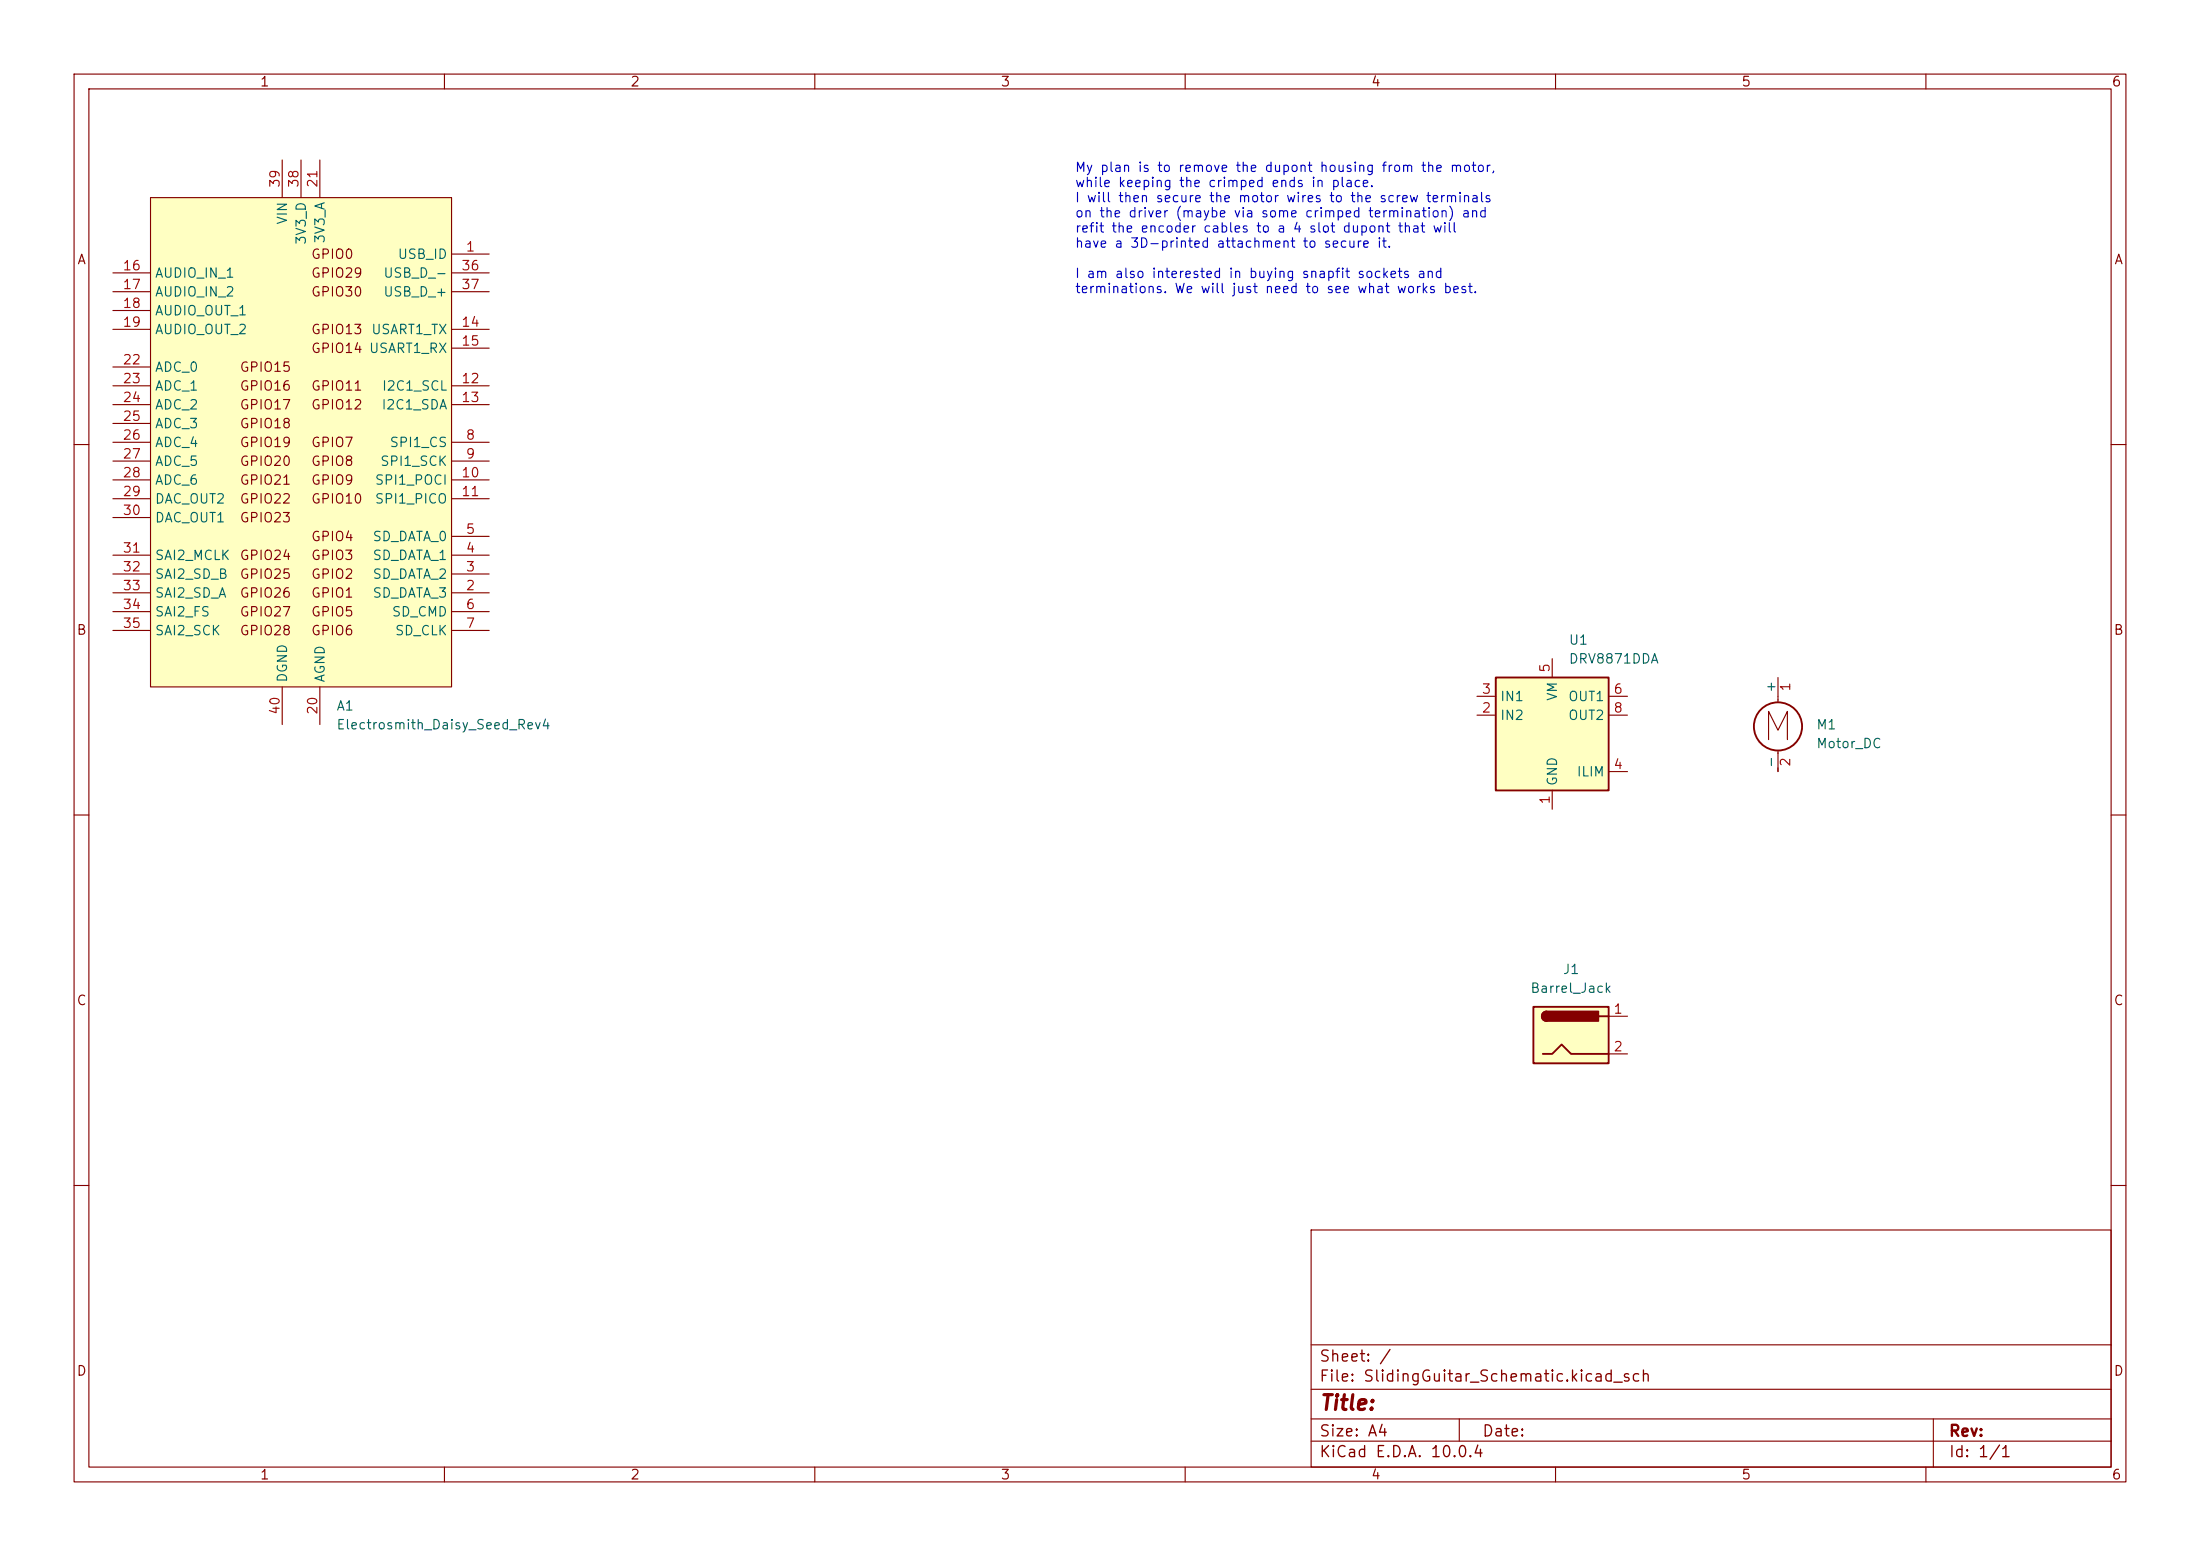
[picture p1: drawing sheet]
<svg xmlns="http://www.w3.org/2000/svg" width="297mm" height="210mm" viewBox="0 0 297 210" stroke-linecap="round" stroke-linejoin="round" font-family="sans-serif">
<g fill="none" stroke="#840000" stroke-width=".15">
<path d="M10 10h277v190h-277zM12 12h273v186h-273zM60 10v2M110 10v2M160 10v2M210 10v2M260 10v2M10 60h2M285 60h2M238.8 99.8v-3.8l1.2 2.6 1.3-2.6v3.8M240 91.4v3.4M10 110h2"/>
<path d="M240 101.3v2.8M285 110h2M10 160h2M177 166h108v32h-108zM285 160h2M60 198v2M110 198v2M160 198v2M177 194.5h108M177 191.5h108M177 187.5h108M177 181.5h108"/>
<path d="M197 191.5v3M210 198v2M260 198v2M261 191.5v6.5"/>
</g>
<circle cx="240" cy="98" r="3.3" fill="none" stroke="#840000" stroke-width=".25"/>
<path d="M207 135.9h10.2v7.6h-10.2z" fill="#ffffc2"/>
<path d="M207 135.9h10.2v7.6h-10.2zM208.8 136.5a.64 .64 0 0 0-.6 .7 .64 .64 0 0 0 .6 .6M215.9 137.2h1.3M208.3 142.2h1.2l1.3-1.2 1.3 1.2h5.1" fill="none" stroke="#840000" stroke-width=".25"/>
<g fill="#840000" stroke="#840000" stroke-width=".25">
<path d="M208.3 136.7l.5-.2v1.3a.63 .63 0 0 1-.6-.4 .63 .63 0 0 1 .1-.7z"/>
<path d="M208.8 136.5h7v1.3h-7z"/>
</g>
<path d="M217.2 137.2h2.5M217.2 142.2h2.5" fill="none" stroke="#840000" stroke-width=".15"/>
<path d="M201.9 91.4h15.3v15.3h-15.3z" fill="#ffffc2"/>
<path d="M201.9 91.4h15.3v15.3h-15.3z" fill="none" stroke="#840000" stroke-width=".25"/>
<path d="M199.4 96.5h2.5M199.4 94h2.5M209.5 88.9v2.5M217.2 96.5h2.5M217.2 94h2.5M209.5 106.7v2.5M217.2 104.1h2.5" fill="none" stroke="#840000" stroke-width=".15"/>
<path d="M20.3 26.7h40.7v66h-40.7z" fill="#ffffc2"/>
<g fill="none" stroke="#840000" stroke-width=".15">
<path d="M15.2 36.8h5.1M15.2 39.4h5.1M20.3 26.7h40.7v66h-40.7zM38.1 21.6v5.1M40.6 21.6v5.1M43.2 21.6v5.1M61 34.3h5M61 36.8h5M61 39.4h5M15.2 59.7h5.1M15.2 52.1h5.1M15.2 54.6h5.1"/>
<path d="M15.2 44.5h5.1M15.2 41.9h5.1M15.2 49.5h5.1M15.2 57.2h5.1M61 59.7h5M61 52.1h5M61 54.6h5M61 44.5h5M61 47h5M15.2 77.5h5.1M15.2 74.9h5.1M15.2 62.2h5.1"/>
<path d="M15.2 64.8h5.1M15.2 67.3h5.1M15.2 69.9h5.1M61 77.5h5M61 74.9h5M61 72.4h5M61 62.2h5M61 64.8h5M61 67.3h5M15.2 80h5.1M15.2 82.6h5.1M15.2 85.1h5.1"/>
<path d="M38.1 92.7v5.1M43.2 92.7v5.1M61 80h5M61 82.6h5M61 85.1h5"/>
</g>
<text font-size="2" fill="#840000" x="178" y="190.8">Title:</text>
<g font-size="1.5" fill="#840000">
<text x="178" y="184.2">Sheet: /</text>
<text x="178" y="186.9">File: SlidingGuitar_Schematic.kicad_sch</text>
<text x="178" y="197.1">KiCad E.D.A. 10.0.4</text>
<text x="178" y="194.3">Size: A4</text>
<text x="200" y="194.3">Date:</text>
<text x="263" y="194.3">Rev:</text>
<text x="263" y="197.1">Id: 1/1</text>
</g>
<g font-size="1.3" fill="#840000">
<text x="35" y="12">1</text>
<text x="85" y="12">2</text>
<text x="135" y="12">3</text>
<text x="185" y="12">4</text>
<text x="235" y="12">5</text>
<text x="285" y="12">6</text>
<text x="10.3" y="36">A</text>
<text x="41.9" y="35.3">GPIO0</text>
<text x="285.3" y="36">A</text>
<text x="41.9" y="37.8">GPIO29</text>
<text x="41.9" y="40.3">GPIO30</text>
<text x="41.9" y="45.4">GPIO13</text>
<text x="41.9" y="48">GPIO14 USART1_RX</text>
<text x="32.3" y="50.5">GPIO15</text>
<text x="32.3" y="53">GPIO16</text>
<text x="41.9" y="53">GPIO11</text>
<text x="32.3" y="55.6">GPIO17</text>
<text x="32.3" y="58.1">GPIO18</text>
<text x="41.9" y="55.6">GPIO12</text>
<text x="32.3" y="60.7">GPIO19</text>
<text x="32.3" y="63.2">GPIO20</text>
<text x="32.3" y="65.7">GPIO21</text>
<text x="41.9" y="60.7">GPIO7</text>
<text x="41.9" y="63.2">GPIO8</text>
<text x="41.9" y="65.7">GPIO9</text>
<text x="32.3" y="68.3">GPIO22</text>
<text x="32.3" y="70.8">GPIO23</text>
<text x="41.9" y="68.3">GPIO10</text>
<text x="32.3" y="75.9">GPIO24</text>
<text x="41.9" y="73.4">GPIO4</text>
<text x="41.9" y="75.9">GPIO3</text>
<text x="32.3" y="78.4">GPIO25</text>
<text x="32.3" y="81">GPIO26</text>
<text x="32.3" y="83.5">GPIO27</text>
<text x="41.9" y="78.4">GPIO2</text>
<text x="41.9" y="81">GPIO1</text>
<text x="41.9" y="83.5">GPIO5</text>
<text x="10.3" y="86">B</text>
<text x="32.3" y="86.1">GPIO28</text>
<text x="41.9" y="86.1">GPIO6</text>
<text x="285.3" y="86">B</text>
<text x="10.3" y="136">C</text>
<text x="285.3" y="136">C</text>
<text x="10.3" y="186">D</text>
<text x="285.3" y="186">D</text>
<text x="35" y="200">1</text>
<text x="85" y="200">2</text>
<text x="135" y="200">3</text>
<text x="185" y="200">4</text>
<text x="235" y="200">5</text>
<text x="285" y="200">6</text>
</g>
<g font-size="1.3" fill="#0000c2">
<text x="145" y="23.5">My plan is to remove the dupont housing from the motor,</text>
<text x="145" y="25.6">while keeping the crimped ends in place.</text>
<text x="145" y="27.6">I will then secure the motor wires to the screw terminals</text>
<text x="145" y="29.7">on the driver (maybe via some crimped termination) and</text>
<text x="145" y="31.7">refit the encoder cables to a 4 slot dupont that will</text>
<text x="145" y="33.8">have a 3D-printed attachment to secure it.</text>
<text x="145" y="37.8">I am also interested in buying snapfit sockets and</text>
<text x="145" y="39.9">terminations. We will just need to see what works best.</text>
</g>
<g font-size="1.3" fill="#a90000">
<text x="38.1" y="25.4" transform="rotate(-90 38.1 25.4)">39</text>
<text x="40.6" y="25.4" transform="rotate(-90 40.6 25.4)">38</text>
<text x="43.2" y="25.4" transform="rotate(-90 43.2 25.4)">21</text>
<text x="62.8" y="34.3">1</text>
<text x="16.5" y="36.8">16</text>
<text x="16.5" y="39.3">17</text>
<text x="16.5" y="41.9">18</text>
<text x="62.2" y="36.8">36</text>
<text x="62.2" y="39.3">37</text>
<text x="16.5" y="44.4">19</text>
<text x="62.2" y="44.4">14</text>
<text x="62.2" y="47">15</text>
<text x="16.5" y="49.5">22</text>
<text x="16.5" y="52">23</text>
<text x="62.2" y="52">12</text>
<text x="16.5" y="54.6">24</text>
<text x="16.5" y="57.1">25</text>
<text x="16.5" y="59.7">26</text>
<text x="62.2" y="54.6">13</text>
<text x="62.8" y="59.7">8</text>
<text x="16.5" y="62.2">27</text>
<text x="16.5" y="64.7">28</text>
<text x="62.2" y="64.7">10</text>
<text x="62.8" y="62.2">9</text>
<text x="16.5" y="67.3">29</text>
<text x="16.5" y="69.8">30</text>
<text x="62.2" y="67.3">11</text>
<text x="16.5" y="74.9">31</text>
<text x="16.5" y="77.4">32</text>
<text x="62.8" y="77.4">3</text>
<text x="62.8" y="74.9">4</text>
<text x="62.8" y="72.4">5</text>
<text x="16.5" y="80">33</text>
<text x="16.5" y="82.5">34</text>
<text x="62.8" y="80">2</text>
<text x="62.8" y="82.5">6</text>
<text x="16.5" y="85.1">35</text>
<text x="62.8" y="85.1">7</text>
<text x="200" y="94">3</text>
<text x="209.5" y="90.9" transform="rotate(-90 209.5 90.9)">5</text>
<text x="217.7" y="94">6</text>
<text x="242" y="93.4" transform="rotate(-90 242 93.4)">1</text>
<text x="38.1" y="96.6" transform="rotate(-90 38.1 96.6)">40</text>
<text x="43.2" y="96.6" transform="rotate(-90 43.2 96.6)">20</text>
<text x="200" y="96.5">2</text>
<text x="217.7" y="96.5">8</text>
<text x="217.7" y="104.1">4</text>
<text x="242" y="103.6" transform="rotate(-90 242 103.6)">2</text>
<text x="209.5" y="108.7" transform="rotate(-90 209.5 108.7)">1</text>
<text x="217.7" y="137.1">1</text>
<text x="217.7" y="142.2">2</text>
</g>
<g font-size="1.3" fill="#006464">
<text x="39.1" y="30.4" transform="rotate(-90 39.1 30.4)">VIN</text>
<text x="41.6" y="33.1" transform="rotate(-90 41.6 33.1)">3V3_D</text>
<text x="44.2" y="32.9" transform="rotate(-90 44.2 32.9)">3V3_A</text>
<text x="53.6" y="35.3">USB_ID</text>
<text x="20.8" y="37.8">AUDIO_IN_1</text>
<text x="20.8" y="40.3">AUDIO_IN_2</text>
<text x="51.7" y="37.8">USB_D_-</text>
<text x="51.7" y="40.3">USB_D_+</text>
<text x="20.8" y="42.9">AUDIO_OUT_1</text>
<text x="20.8" y="45.4">AUDIO_OUT_2</text>
<text x="50" y="45.4">USART1_TX</text>
<text x="20.8" y="50.5">ADC_0</text>
<text x="20.8" y="53">ADC_1</text>
<text x="51.5" y="53">I2C1_SCL</text>
<text x="20.8" y="55.6">ADC_2</text>
<text x="20.8" y="58.1">ADC_3</text>
<text x="51.4" y="55.6">I2C1_SDA</text>
<text x="20.8" y="60.7">ADC_4</text>
<text x="20.8" y="63.2">ADC_5</text>
<text x="20.8" y="65.7">ADC_6</text>
<text x="50.5" y="65.7">SPI1_POCI</text>
<text x="51.2" y="63.2">SPI1_SCK</text>
<text x="52.5" y="60.7">SPI1_CS</text>
<text x="20.8" y="68.3">DAC_OUT2</text>
<text x="20.8" y="70.8">DAC_OUT1</text>
<text x="50.5" y="68.3">SPI1_PICO</text>
<text x="20.8" y="75.9">SAI2_MCLK</text>
<text x="50.2" y="75.9">SD_DATA_1</text>
<text x="50.2" y="73.4">SD_DATA_0</text>
<text x="20.8" y="78.4">SAI2_SD_B</text>
<text x="20.8" y="81">SAI2_SD_A</text>
<text x="20.8" y="83.5">SAI2_FS</text>
<text x="50.2" y="81">SD_DATA_3</text>
<text x="50.2" y="78.4">SD_DATA_2</text>
<text x="52.8" y="83.5">SD_CMD</text>
<text x="20.8" y="86.1">SAI2_SCK</text>
<text x="53.2" y="86.1">SD_CLK</text>
<text x="211.7" y="87.3">U1</text>
<text x="211.7" y="89.9">DRV8871DDA</text>
<text x="39.1" y="92.2" transform="rotate(-90 39.1 92.2)">DGND</text>
<text x="44.2" y="92.2" transform="rotate(-90 44.2 92.2)">AGND</text>
<text x="202.4" y="95">IN1</text>
<text x="210.5" y="94.7" transform="rotate(-90 210.5 94.7)">VM</text>
<text x="211.6" y="95">OUT1</text>
<text x="240" y="93.6" transform="rotate(-90 240 93.6)">+</text>
<text x="45.3" y="96.2">A1</text>
<text x="45.3" y="98.8">Electrosmith_Daisy_Seed_Rev4</text>
<text x="202.4" y="97.5">IN2</text>
<text x="211.6" y="97.5">OUT2</text>
<text x="245.1" y="98.8">M1</text>
<text x="245.1" y="101.3">Motor_DC</text>
<text x="210.5" y="106.2" transform="rotate(-90 210.5 106.2)">GND</text>
<text x="212.8" y="105.1">ILIM</text>
<text x="240" y="103.8" transform="rotate(-90 240 103.8)">-</text>
<text x="210.9" y="131.8">J1</text>
<text x="206.5" y="134.3">Barrel_Jack</text>
</g>
</svg>
